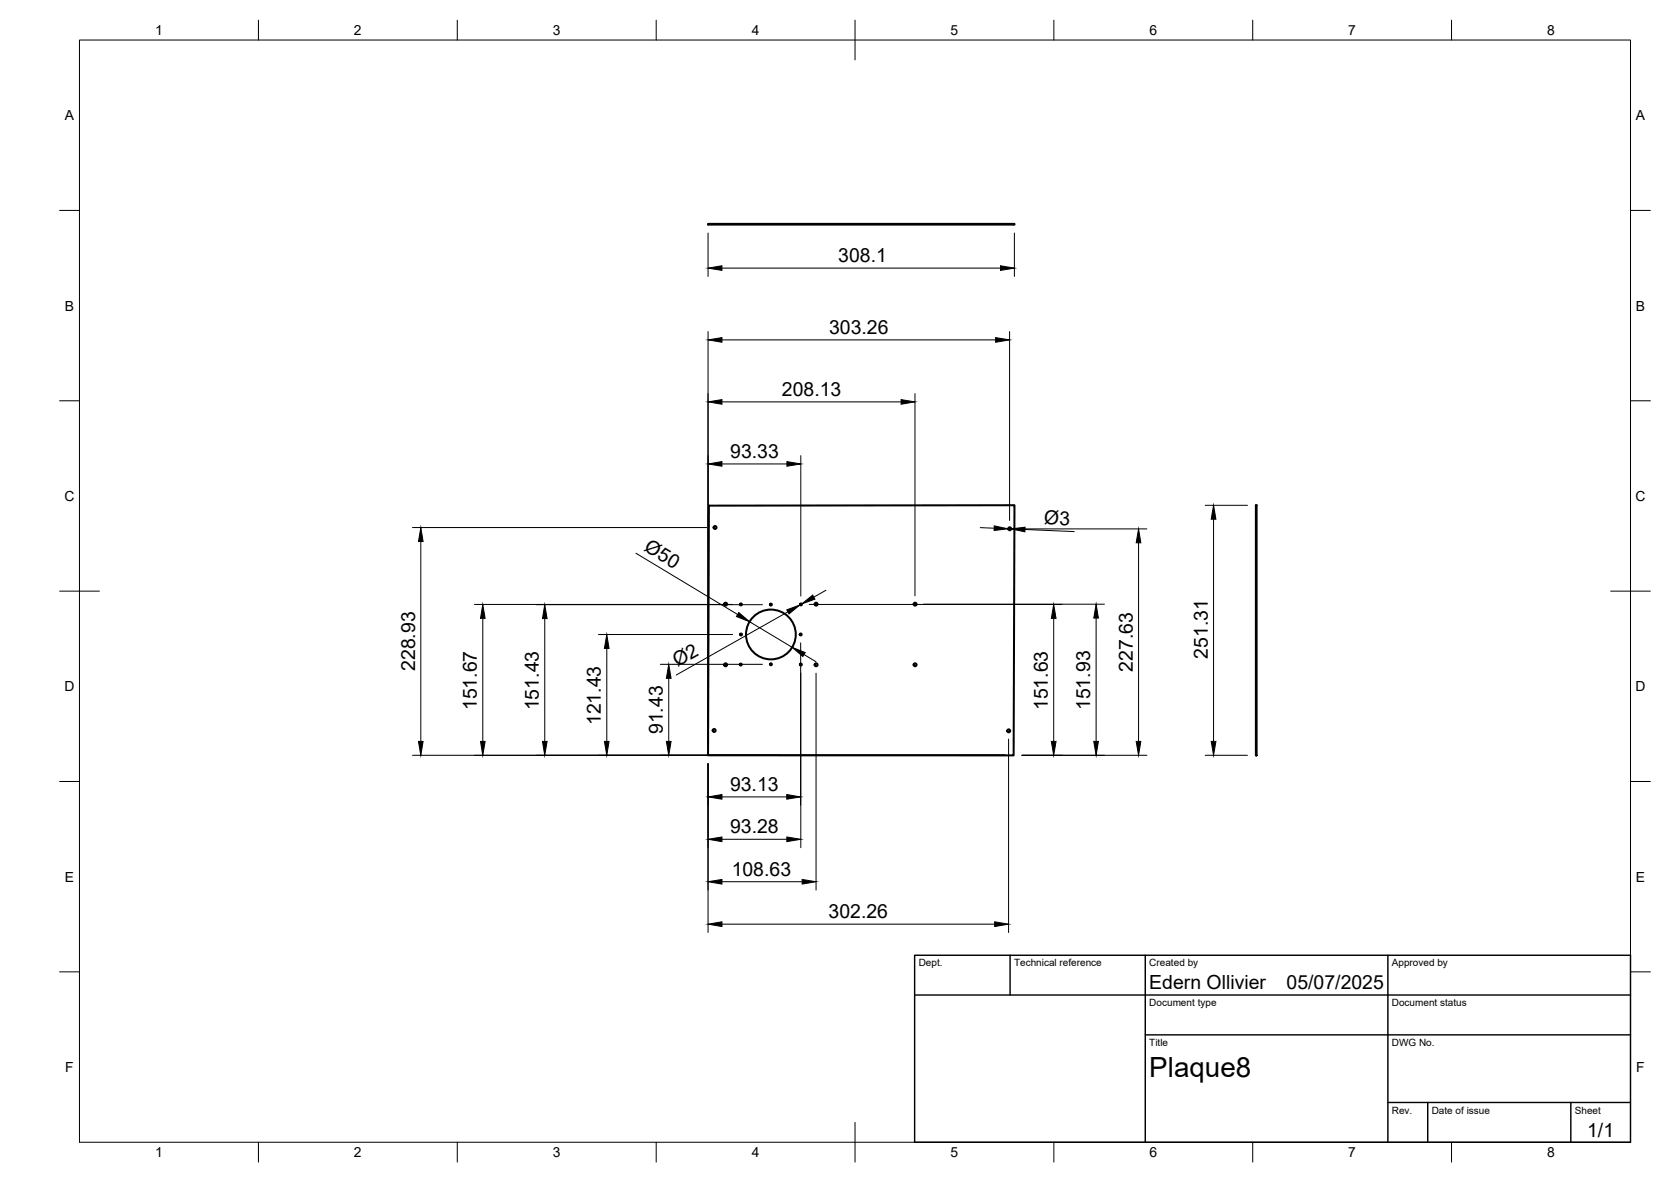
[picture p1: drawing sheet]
<svg xmlns="http://www.w3.org/2000/svg" width="420mm" height="297mm" viewBox="0 0 420 297" stroke-linecap="round" stroke-linejoin="round" font-family="sans-serif">
<!-- layer: Visible -->
<g fill="none" stroke="#000" stroke-width=".51">
<path d="M254.9 56.3h.2v.1h-.2zM254.9 56.3h-76.9v.1h76.9M178.2 127.1l76.9-.1-.2 62.8h-76.9zM315.8 127.1v62.7M316 127.1l-.2-.1 .2 .1v62.7M315.8 189.8h.2z"/>
<circle cx="179.8" cy="132.6" r=".37"/>
<circle cx="253.9" cy="132.9" r=".37"/>
<circle cx="182.4" cy="151.8" r=".37"/>
<circle cx="186.3" cy="151.9" r=".24"/>
<circle cx="186.3" cy="159.4" r=".24"/>
<circle cx="193.8" cy="151.9" r=".24"/>
<circle cx="193.8" cy="159.4" r="6.3"/>
<circle cx="201.3" cy="159.4" r=".24"/>
<circle cx="201.4" cy="151.9" r=".24"/>
<circle cx="205.2" cy="151.8" r=".37"/>
<circle cx="230.1" cy="151.8" r=".37"/>
<circle cx="182.4" cy="167.1" r=".37"/>
<circle cx="186.3" cy="167" r=".24"/>
<circle cx="193.8" cy="166.9" r=".24"/>
<circle cx="201.4" cy="167" r=".24"/>
<circle cx="205.2" cy="167.1" r=".37"/>
<circle cx="230.1" cy="167.1" r=".37"/>
<circle cx="179.6" cy="183.6" r=".37"/>
<circle cx="253.6" cy="183.7" r=".37"/>
</g>
<!-- layer: Hidden -->
<g fill="none" stroke="#000" stroke-width=".25">
<path d="M178.2 56.3v.1M179.2 56.3v.1M179.4 56.3v.1M179.9 56.3v.1M180.2 56.3v.1M182.1 56.3v.1M182.8 56.3v.1M186 56.3v.1M186.1 56.3v.1M186.5 56.3v.1M187.6 56.3v.1M193.6 56.3v.1"/>
<path d="M194.1 56.3v.1M200.1 56.3v.1M201.1 56.3v.1M201.6 56.3v.1M204.8 56.3v.1M205.6 56.3v.1M229.7 56.3v.1M230.5 56.3v.1M253.2 56.3v.1M253.5 56.3v.1M254 56.3v.1M254.2 56.3v.1"/>
<path d="M315.8 132.5h.2M315.8 133.3h.2M315.8 132.2h.2M315.8 132.9h.2M315.8 159.2h.2M315.8 159.7h.2M315.8 151.7h.2M315.8 151.6h.2M315.8 152.1h.2M315.8 151.5h.2M315.8 152.2h.2M315.8 153.2h.2"/>
<path d="M315.8 167.2h.2M315.8 166.7h.2M315.8 167.5h.2M315.8 166.8h.2M315.8 165.7h.2M315.8 183.3h.2M315.8 184.1h.2M315.8 183.2h.2M315.8 184h.2"/>
</g>
<!-- layer: BORDER -->
<g fill="none" stroke="#000" stroke-width=".25">
<path d="M20 10.1h390v276.9h-390zM65 5.1v5M115 5.1v5M165 5.1v5M215 5.1v10M265 5.1v5M315 5.1v5M365 5.1v5M15 52.9h5M410 52.9h5M15 100.7h5M410 100.7h5"/>
<path d="M15 148.6h10M405 148.6h10M15 196.4h5M410 196.4h5M15 244.2h5M410 244.2h5M65 287v5M115 287v5M165 287v5M215 282.1v9.9M265 287v5M315 287v5"/>
<path d="M365 287v5"/>
</g>
<!-- layer: TITLEBLOCK -->
<path d="M230 240.1h180v46.9h-180zM230 250h180M254 240.1v9.9M288 240.1v46.9M349 240.1v46.9M288 260.1h122M349 277.1h61M359 277.1v9.9M395 277.1v9.9" fill="none" stroke="#000" stroke-width=".36"/>
<!-- layer: FD_Dimensions -->
<g fill="none" stroke="#000" stroke-width=".25">
<path d="M178 58.6v10.9M255.1 58.6v10.9M181.5 67.4h70.1M178 83.3v104.4M181.5 85.4h68.8M230.1 98.9v50.8M253.9 83.3v47.5M181.5 101h45.1M181.5 116.6h16.4M201.4 114.5v35.3M103.7 132.6h74M105.8 136.1v50.2"/>
<path d="M159.9 139l25.6 15.4M246.5 132.6l3.5 .1M253.5 132.9h.7M255.9 132.9h32.5M257.7 133.1l12.4 .5M286.3 136.4v49.9M303 127h10.7M305.1 130.5v55.8M119.3 151.9h64.9M121.4 155.4v30.9M134.9 152h56.8M137 155.5v30.8"/>
<path d="M150.5 159.5h33.7M188.5 156.2l10.7 6.5M198.1 153.8l-28.1 15.8M201.6 151.8l-.5 .2M203.5 151.9h63.5M207.7 148.3l-3.1 1.8M232.2 151.8h45.5M264.9 155.4v30.9M275.6 155.3v31M152.6 162.9v23.4M166.1 166.9h25.6M168.1 170.5v15.8"/>
<path d="M201.3 161.6l.1 51.4M202.2 164.5l3 1.8M205.2 169.2v54.5M103.7 189.8h149.1M178 191.9v42.4M253.6 185.7v48.6M256.9 189.8h31.5M303 189.8h10.7M181.5 210.9h16.3M181.5 200.3h16.3M181.5 232.2h68.6M181.5 221.6h20.2"/>
</g>
<g fill="#000" stroke="#000" stroke-width=".25">
<path d="M178 67.4l3.5-.6v1.2zM251.6 66.8l3.5 .6-3.5 .6zM178 85.4l3.5-.6v1.2zM250.3 84.8l3.6 .6-3.6 .6zM178 101l3.5-.6v1.2zM178 116.6l3.5-.6v1.2zM197.9 116l3.5 .6-3.5 .6zM226.6 100.4l3.5 .6-3.5 .6zM105.8 132.6l.6 3.5h-1.2zM250 132.2l3.5 .7-3.5 .4zM254.2 132.9l3.5-.4v1.2zM286.3 132.9l.6 3.5h-1.2z"/>
<path d="M305.1 127l.6 3.5h-1.2zM121.4 151.9l.6 3.5h-1.2zM137 152l.6 3.5h-1.2zM185.8 153.9l2.7 2.3-3.3-1.3zM197.8 153.3l3.3-1.3-2.7 2.3zM201.6 151.8l2.7-2.3 .6 1.1zM264.9 151.9l.6 3.5h-1.1zM275.6 151.8l.6 3.5h-1.2zM152.6 159.5l.5 3.4h-1.1zM168.1 166.9l.6 3.6h-1.1zM199.2 162.7l3.3 1.3-.6 1zM105.2 186.3h1.2l-.6 3.5z"/>
<path d="M120.8 186.3h1.2l-.6 3.5zM136.4 186.3h1.2l-.6 3.5zM152 186.3h1.1l-.5 3.5zM167.6 186.3h1.1l-.6 3.5zM178 200.3l3.5-.6v1.1zM197.8 199.7l3.5 .6-3.5 .5zM264.4 186.3h1.1l-.6 3.5zM275 186.3h1.2l-.6 3.5zM285.7 186.3h1.2l-.6 3.5zM304.5 186.3h1.2l-.6 3.5zM178 210.9l3.5-.6v1.2zM197.8 210.3l3.6 .6-3.6 .6z"/>
<path d="M178 232.2l3.5-.5v1.1zM178 221.6l3.5-.6v1.2zM201.7 221l3.5 .6-3.5 .6zM250.1 231.7l3.5 .5-3.5 .6z"/>
</g>
<text font-size="7" x="289" y="270.6">Plaque8</text>
<g font-size="4.9">
<text x="210.8" y="65.9">308.1</text>
<text x="208.5" y="84">303.26</text>
<text x="196.6" y="99.5">208.13</text>
<text x="183.6" y="115.1">93.33</text>
<text x="262.5" y="131.7" transform="rotate(2 262.5 131.7)">Ø3</text>
<text x="161.7" y="138.3" transform="rotate(31 161.7 138.3)">Ø50</text>
<text x="170.3" y="167.7" transform="rotate(-29 170.3 167.7)">Ø2</text>
<text x="303.7" y="165.5" transform="rotate(-90 303.7 165.5)">251.31</text>
<text x="104.4" y="168.6" transform="rotate(-90 104.4 168.6)">228.93</text>
<text x="284.8" y="168.8" transform="rotate(-90 284.8 168.8)">227.63</text>
<text x="119.9" y="178.5" transform="rotate(-90 119.9 178.5)">151.67</text>
<text x="135.5" y="178.5" transform="rotate(-90 135.5 178.5)">151.43</text>
<text x="263.5" y="178.5" transform="rotate(-90 263.5 178.5)">151.63</text>
<text x="274.2" y="178.5" transform="rotate(-90 274.2 178.5)">151.93</text>
<text x="151.1" y="182.3" transform="rotate(-90 151.1 182.3)">121.43</text>
<text x="166.7" y="184.5" transform="rotate(-90 166.7 184.5)">91.43</text>
<text x="183.6" y="198.8">93.13</text>
<text x="183.6" y="209.5">93.28</text>
<text x="184" y="220.1">108.63</text>
<text x="208.3" y="230.8">302.26</text>
<text x="289" y="248.5">Edern Ollivier</text>
<text x="323.5" y="248.5">05/07/2025</text>
<text x="399.1" y="285.7">1/1</text>
</g>
<g font-size="3.5">
<text x="39" y="8.8">1</text>
<text x="89" y="8.8">2</text>
<text x="139" y="8.8">3</text>
<text x="189" y="8.8">4</text>
<text x="239" y="8.8">5</text>
<text x="289" y="8.8">6</text>
<text x="339" y="8.8">7</text>
<text x="389" y="8.8">8</text>
<text x="16.3" y="30.2">A</text>
<text x="411.3" y="30.2">A</text>
<text x="16.3" y="78">B</text>
<text x="411.3" y="78">B</text>
<text x="16.2" y="125.9">C</text>
<text x="411.2" y="125.9">C</text>
<text x="16.2" y="173.7">D</text>
<text x="411.2" y="173.7">D</text>
<text x="16.3" y="221.6">E</text>
<text x="411.3" y="221.6">E</text>
<text x="16.4" y="269.4">F</text>
<text x="411.4" y="269.4">F</text>
<text x="39" y="290.8">1</text>
<text x="89" y="290.8">2</text>
<text x="139" y="290.8">3</text>
<text x="189" y="290.8">4</text>
<text x="239" y="290.8">5</text>
<text x="289" y="290.8">6</text>
<text x="339" y="290.8">7</text>
<text x="389" y="290.8">8</text>
</g>
<g font-size="2.5">
<text x="231" y="242.9">Dept.</text>
<text x="255" y="242.9">Technical reference</text>
<text x="289" y="242.9">Created by</text>
<text x="350" y="242.9">Approved by</text>
<text x="289" y="252.8">Document type</text>
<text x="350" y="252.8">Document status</text>
<text x="289" y="262.9">Title</text>
<text x="350" y="262.9">DWG No.</text>
<text x="350" y="279.9">Rev.</text>
<text x="360" y="279.9">Date of issue</text>
<text x="396" y="279.9">Sheet</text>
</g>
</svg>
